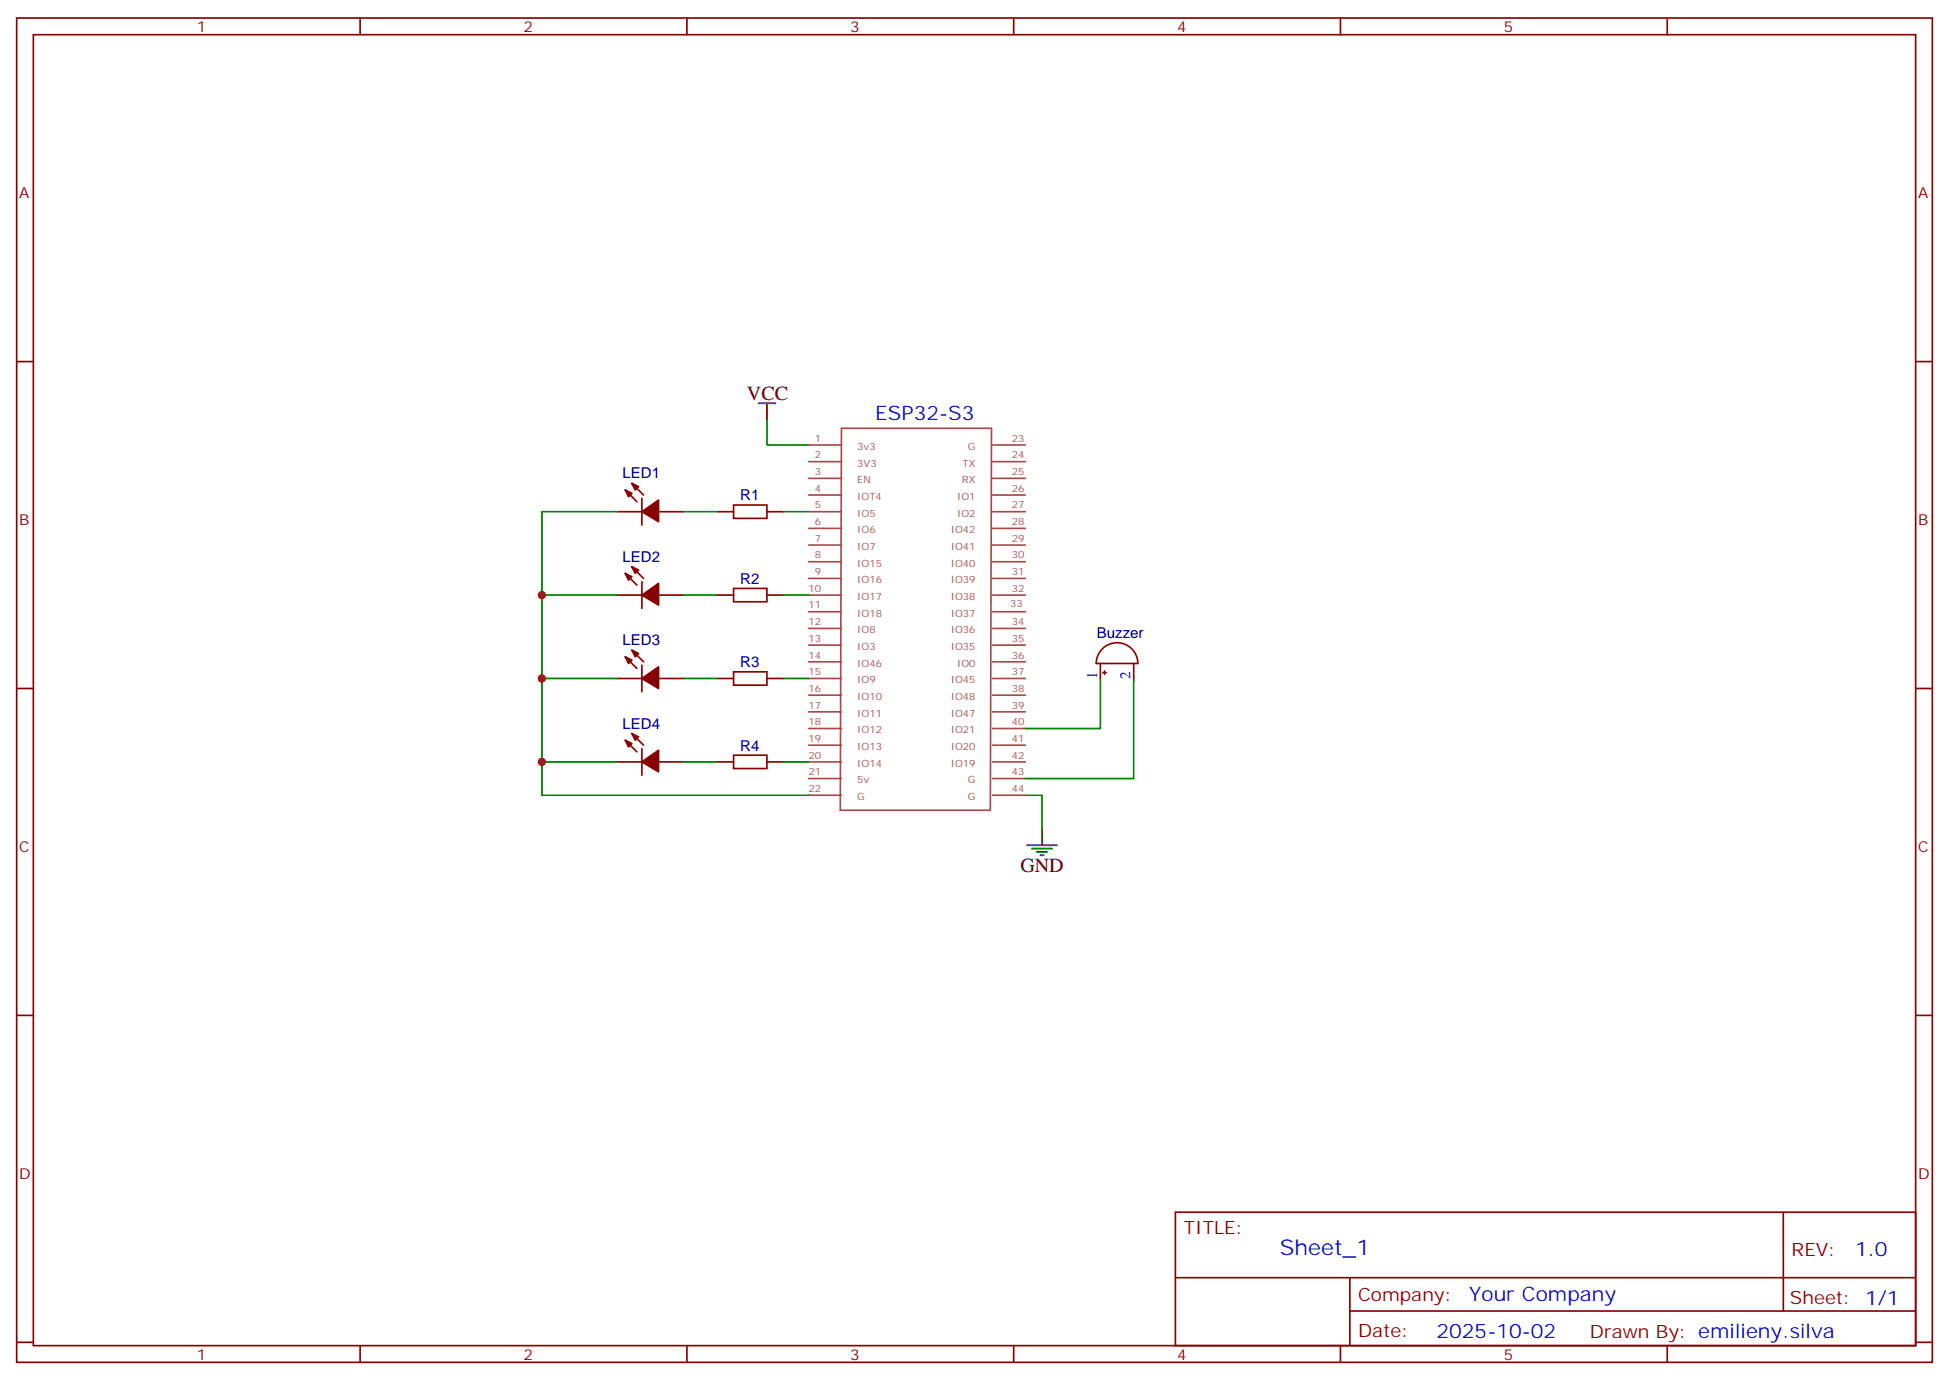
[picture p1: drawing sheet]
<svg xmlns="http://www.w3.org/2000/svg" width="412mm" height="292mm" viewBox="0 0 412 292" stroke-linecap="round" stroke-linejoin="round" font-family="sans-serif">
<g fill="none" stroke="#870000" stroke-width=".35">
<path d="M3.5 3.8h405.4v284.3h-405.4zM7.1 7.3h398.2v277.3h-398.2zM76.2 3.8v3.5M145.3 3.8v3.5M214.5 3.8v3.5M283.6 3.8v3.5M352.8 3.8v3.5M3.5 76.5h3.6M405.3 76.5h3.6M130.5 108.2h5.3M132.3 103.6l2.5 2.5M133.7 102.2l2.5 2.5"/>
<path d="M133.7 119.9l2.5 2.4M135.8 105.4v5.7M139.3 108.2h5.3M151.7 108.2h3.5M155.2 106.8h7.1v2.8h-7.1zM162.3 108.2h3.5M130.5 125.9h5.3M132.3 121.3l2.5 2.5M132.3 138.9l2.5 2.5M133.7 137.5l2.5 2.5M135.8 123v5.7M139.3 125.9h5.3"/>
<path d="M151.7 125.9h3.5M155.2 124.5h7.1v2.8h-7.1zM162.3 125.9h3.5M3.5 145.6h3.6M130.5 143.5h5.3M132.3 156.6l2.5 2.4M133.7 155.2l2.5 2.4M135.8 140.7v5.6M135.8 158.3v5.7M139.3 143.5h5.3M151.7 143.5h3.5M155.2 142.1h7.1v2.8h-7.1z"/>
<path d="M155.2 159.7h7.1v2.9h-7.1zM162.3 143.5h3.5M232.8 140.3v3.6M239.9 140.3v3.6M405.3 145.6h3.6M130.5 161.1h5.3M139.3 161.1h5.3M151.7 161.1h3.5M162.3 161.1h3.5M3.5 214.8h3.6M405.3 214.8h3.6M248.7 256.4h156.6v28.2h-156.6z"/>
<path d="M377.3 256.4v20.9M248.7 270.2h156.5M285.6 277.3h119.6M285.6 270.2v14.2M3.5 283.9h3.6M76.2 284.6v3.5M145.3 284.6v3.5M214.5 284.6v3.5M283.6 284.6v3.5M352.8 284.6v3.5M405.3 283.9h3.6"/>
</g>
<g fill="none" stroke="#008700" stroke-width=".35">
<path d="M162.3 88.8v5.3h8.8M130.5 108.2h-15.8v60h56.4M144.6 108.2h7.1M165.8 108.2h5.3M114.7 125.9h15.8M144.6 125.9h7.1M165.8 125.9h5.3M114.7 143.5h15.8M144.6 143.5h7.1M165.8 143.5h5.3M232.8 143.9v10.2h-15.8M239.9 143.9v20.8h-22.9"/>
<path d="M114.7 161.1h15.8M144.6 161.1h7.1M165.8 161.1h5.3M217 168.2h3.5v7.1"/>
</g>
<path d="M160.5 85.3h3.5M162.3 85.3v3.5M217.3 178.8h6.4M218.4 179.5h4.2M220.5 175.3v3.5M219.4 180.2h2.1M220.1 180.9h.7" fill="none" stroke="#000" stroke-width=".35"/>
<g fill="none" stroke="#a64a4a" stroke-width=".35">
<path d="M171.1 94.1h6.9M171.1 97.6h6.9M178 90.6h31.8l-.3 80.8h-31.7zM210 94.1h7M210 97.6h7M171.1 101.2h6.9M171.1 104.7h6.9M171.1 108.2h6.9M171.1 111.8h6.9M171.1 115.3h6.9M171.1 118.8h6.9M210 101.2h7"/>
<path d="M210 104.7h7M210 108.2h7M210 111.8h7M210 115.3h7M210 118.8h7M171.1 122.3h6.9M171.1 125.9h6.9M171.1 129.4h6.9M171.1 132.9h6.9M171.1 136.5h6.9M171.1 140h6.9M210 122.3h7"/>
<path d="M210 125.9h7M210 129.4h7M210 132.9h7M210 136.5h7M210 140h7M171.1 143.5h6.9M171.1 147h6.9M171.1 150.6h6.9M171.1 154.1h6.9M171.1 157.6h6.9M210 143.5h7M210 147h7"/>
<path d="M210 150.6h7M210 154.1h7M210 157.6h7M171.1 161.1h6.9M171.1 164.7h6.9M171.1 168.2h6.9M210 161.1h7M210 164.7h7M210 168.2h7"/>
</g>
<g fill="#870000" stroke="#870000" stroke-width=".35">
<path d="M135.8 108.2l3.5-2.4v4.5z"/>
<path d="M133.7 102.2l1.4 .7-.7 .7z"/>
<path d="M132.3 103.6l1.4 .8-.7 .7z"/>
<path d="M135.8 125.9l3.5-2.5v4.6z"/>
<path d="M133.7 119.9l1.4 .7-.7 .7z"/>
<path d="M132.3 121.3l1.4 .7-.7 .7z"/>
<path d="M135.8 143.5l3.5-2.5v4.6z"/>
<path d="M133.7 137.5l1.4 .7-.7 .7z"/>
<path d="M132.3 138.9l1.4 .7-.7 .7z"/>
<path d="M135.8 161.1l3.5-2.4v4.6z"/>
<path d="M133.7 155.2l1.4 .7-.7 .7z"/>
<path d="M132.3 156.6l1.4 .7-.7 .7z"/>
</g>
<path d="M233 137.5a4.4 4.4 0 0 1 4.9-1.3 4.4 4.4 0 0 1 2.9 4.1h-8.8a4.4 4.4 0 0 1 1-2.8zM233.4 142.3h.7M233.7 141.9v.7" fill="none" stroke="#a10000" stroke-width=".35"/>
<g fill="#c00">
<circle cx="114.7" cy="125.9" r=".88"/>
<circle cx="114.7" cy="143.5" r=".88"/>
<circle cx="114.7" cy="161.1" r=".88"/>
</g>
<text font-size="4.6" fill="#00f" x="270.8" y="265.4">Sheet_1</text>
<g font-size="4.2">
<text x="158" y="84.6">VCC</text>
<text x="215.9" y="184.4">GND</text>
</g>
<g font-size="4.2" fill="#00f">
<text x="185.2" y="88.8">ESP32-S3</text>
<text x="392.5" y="265.7">1.0</text>
<text x="310.9" y="275.2">Your Company</text>
<text x="304" y="283">2025-10-02</text>
</g>
<g font-size="3.9" fill="#800">
<text x="250.5" y="261">TITLE:</text>
<text x="379.1" y="265.7">REV:</text>
<text x="287.4" y="275.2">Company:</text>
<text x="378.7" y="275.8">Sheet: 1/1</text>
<text x="287.4" y="282.9">Date:</text>
<text x="336.4" y="282.9">Drawn By: emilieny.silva</text>
</g>
<g font-size="3.2" fill="#800">
<text x="41.6" y="6.8">1</text>
<text x="110.8" y="6.8">2</text>
<text x="179.9" y="6.8">3</text>
<text x="249.1" y="6.8">4</text>
<text x="318.2" y="6.8">5</text>
<text x="4.1" y="41.9">A</text>
<text x="405.9" y="41.9">A</text>
<text x="4.1" y="111.1">B</text>
<text x="405.9" y="111.1">B</text>
<text x="4.1" y="180.2">C</text>
<text x="405.9" y="180.2">C</text>
<text x="4.1" y="249.3">D</text>
<text x="405.9" y="249.3">D</text>
<text x="41.6" y="287.6">1</text>
<text x="110.8" y="287.6">2</text>
<text x="179.9" y="287.6">3</text>
<text x="249.1" y="287.6">4</text>
<text x="318.2" y="287.6">5</text>
</g>
<g font-size="3.2" fill="#000080">
<text x="131.7" y="101.2">LED1</text>
<text x="156.6" y="105.9">R1</text>
<text x="131.7" y="118.8">LED2</text>
<text x="156.6" y="123.5">R2</text>
<text x="131.7" y="136.5">LED3</text>
<text x="232.1" y="134.9">Buzzer</text>
<text x="156.6" y="141.1">R3</text>
<text x="131.7" y="154.1">LED4</text>
<text x="156.6" y="158.8">R4</text>
</g>
<g font-size="3.2" fill="#00f">
<text x="232.1" y="143.7" transform="rotate(-90 232.1 143.7)">1</text>
<text x="239.2" y="143.7" transform="rotate(-90 239.2 143.7)">2</text>
</g>
<g font-size="2.1" fill="#a54b4b">
<text x="172.4" y="93.4">1</text>
<text x="181.4" y="95.2">3v3</text>
<text x="204.8" y="95.2">G</text>
<text x="214.1" y="93.4">23</text>
<text x="172.4" y="97">2</text>
<text x="172.4" y="100.5">3</text>
<text x="181.4" y="98.7">3V3</text>
<text x="203.7" y="98.7">TX</text>
<text x="214.1" y="97">24</text>
<text x="214.1" y="100.5">25</text>
<text x="172.4" y="104">4</text>
<text x="172.4" y="107.5">5</text>
<text x="181.4" y="102.2">EN</text>
<text x="181.4" y="105.7">IOT4</text>
<text x="202.5" y="105.7">IO1</text>
<text x="203.5" y="102.2">RX</text>
<text x="214.1" y="104">26</text>
<text x="214.1" y="107.5">27</text>
<text x="172.4" y="111.1">6</text>
<text x="181.4" y="109.3">IO5</text>
<text x="181.4" y="112.8">IO6</text>
<text x="201.2" y="112.8">IO42</text>
<text x="202.5" y="109.3">IO2</text>
<text x="214.1" y="111.1">28</text>
<text x="172.4" y="114.6">7</text>
<text x="172.4" y="118.1">8</text>
<text x="181.4" y="116.3">IO7</text>
<text x="181.4" y="119.9">IO15</text>
<text x="201.2" y="116.3">IO41</text>
<text x="201.2" y="119.9">IO40</text>
<text x="214.1" y="114.6">29</text>
<text x="214.1" y="118.1">30</text>
<text x="171.1" y="125.2">10</text>
<text x="172.4" y="121.6">9</text>
<text x="181.4" y="123.4">IO16</text>
<text x="201.2" y="123.4">IO39</text>
<text x="214.1" y="121.6">31</text>
<text x="214.1" y="125.2">32</text>
<text x="171.1" y="128.7">11</text>
<text x="181.4" y="126.9">IO17</text>
<text x="181.4" y="130.4">IO18</text>
<text x="201.2" y="126.9">IO38</text>
<text x="201.2" y="130.4">IO37</text>
<text x="213.7" y="128.4">33</text>
<text x="171.1" y="132.2">12</text>
<text x="171.1" y="135.8">13</text>
<text x="181.4" y="134">IO8</text>
<text x="181.4" y="137.5">IO3</text>
<text x="201.2" y="134">IO36</text>
<text x="201.2" y="137.5">IO35</text>
<text x="214.1" y="132.2">34</text>
<text x="214.1" y="135.8">35</text>
<text x="171.1" y="139.3">14</text>
<text x="171.1" y="142.8">15</text>
<text x="181.4" y="141">IO46</text>
<text x="202.5" y="141">IO0</text>
<text x="214.1" y="139.3">36</text>
<text x="214.1" y="142.8">37</text>
<text x="171.1" y="146.3">16</text>
<text x="171.1" y="149.9">17</text>
<text x="181.4" y="144.6">IO9</text>
<text x="181.4" y="148.1">IO10</text>
<text x="201.2" y="144.6">IO45</text>
<text x="201.2" y="148.1">IO48</text>
<text x="214.1" y="146.3">38</text>
<text x="214.1" y="149.9">39</text>
<text x="171.1" y="153.4">18</text>
<text x="181.4" y="151.6">IO11</text>
<text x="181.4" y="155.1">IO12</text>
<text x="201.2" y="151.6">IO47</text>
<text x="201.2" y="155.1">IO21</text>
<text x="214.1" y="153.4">40</text>
<text x="171.1" y="156.9">19</text>
<text x="171.1" y="160.5">20</text>
<text x="181.4" y="158.7">IO13</text>
<text x="201.2" y="158.7">IO20</text>
<text x="214.1" y="156.9">41</text>
<text x="214.1" y="160.5">42</text>
<text x="171.1" y="164">21</text>
<text x="171.1" y="167.5">22</text>
<text x="181.4" y="162.2">IO14</text>
<text x="181.4" y="165.7">5v</text>
<text x="201.2" y="162.2">IO19</text>
<text x="204.8" y="165.7">G</text>
<text x="214.1" y="164">43</text>
<text x="214.1" y="167.5">44</text>
<text x="181.4" y="169.2">G</text>
<text x="204.8" y="169.2">G</text>
</g>
</svg>
